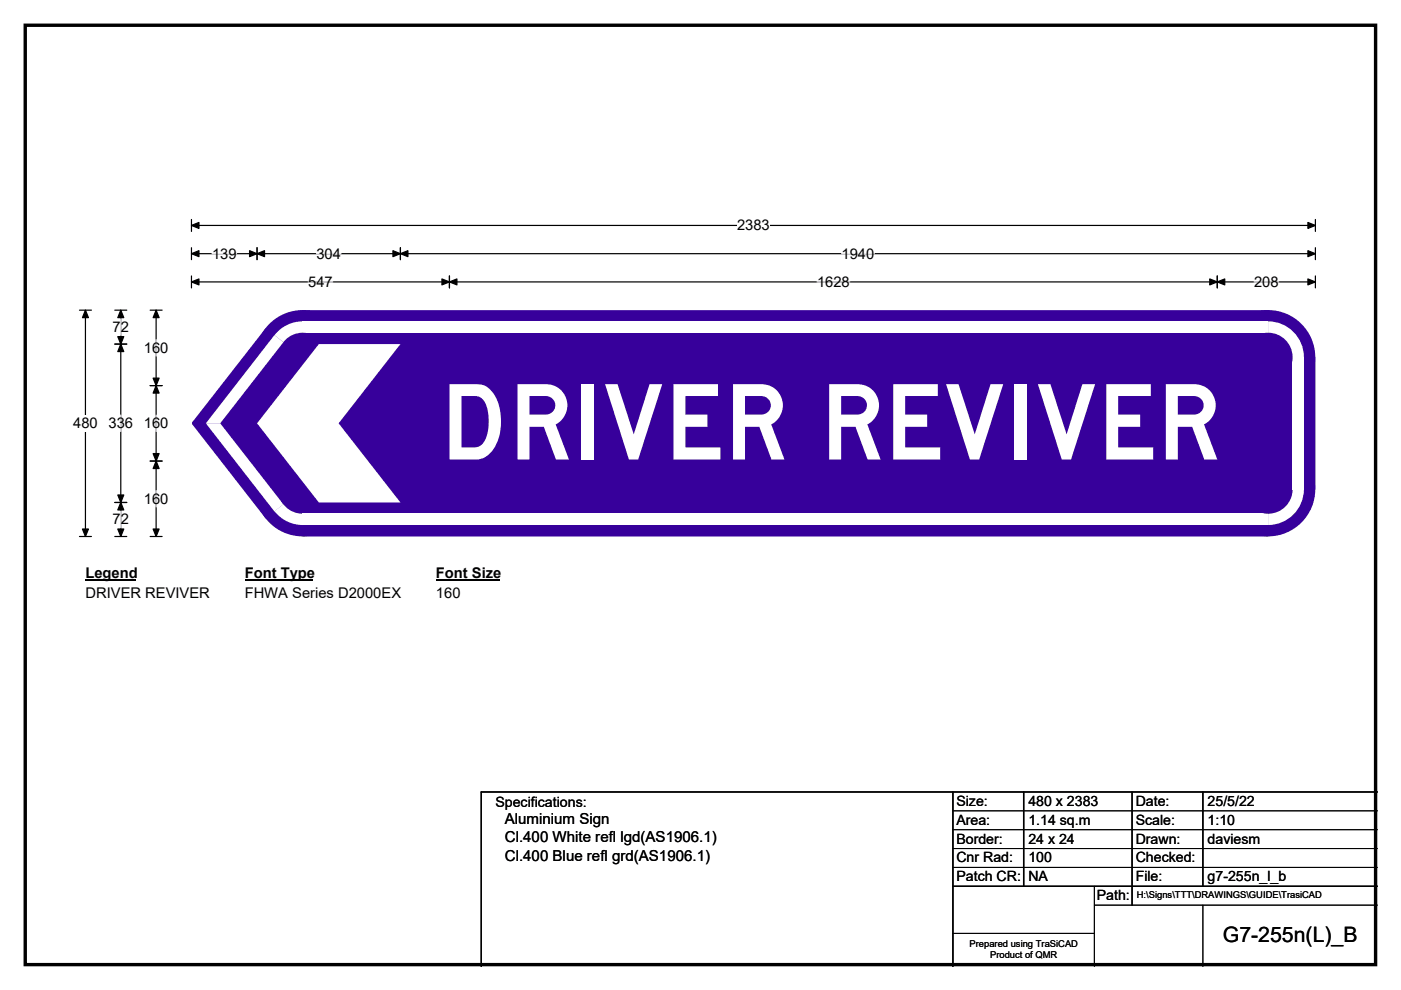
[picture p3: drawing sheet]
<svg xmlns="http://www.w3.org/2000/svg" width="297mm" height="210mm" viewBox="0 0 297 210" stroke-linecap="round" stroke-linejoin="round" font-family="sans-serif">
<path d="M5.4 5.4h286.3v199.2h-286.3z" fill="none" stroke="#000" stroke-width=".72"/>
<path d="M40.6 47.8h238.3M40.6 46.5v2.6M278.9 46.5v2.6" fill="none" stroke="#000" stroke-width=".25"/>
<path d="M40.6 47.8l1.6-.6v1.3zM277.3 47.2l1.6 .6-1.6 .7z" fill="#000" stroke="#000" stroke-width=".25"/>
<path d="M156.3 46.1h6.9v3.5h-6.9z" fill="#fff"/>
<g fill="none" stroke="#000" stroke-width=".25">
<path d="M40.6 53.8h238.3M40.6 52.5v2.6M40.6 58.5v2.6M40.6 59.8h238.3M54.5 52.5v2.6M84.9 52.5v2.6M95.3 58.5v2.6M258.1 58.5v2.6M278.9 58.5v2.6M278.9 52.5v2.6M16.8 65.8h2.6M18.1 65.8v48"/>
<path d="M16.8 113.8h2.6"/>
</g>
<g fill="#000" stroke="#000" stroke-width=".25">
<path d="M40.6 53.8l1.6-.6v1.2zM40.6 59.8l1.6-.6v1.2zM54.5 53.8l1.6-.6v1.2zM52.9 53.2l1.6 .6-1.6 .6zM83.3 53.2l1.6 .6-1.6 .6zM84.9 53.8l1.6-.6v1.2zM95.3 59.8l1.6-.6v1.2zM93.7 59.2l1.6 .6-1.6 .6zM256.5 59.2l1.6 .6-1.6 .6zM258.1 59.8l1.6-.6v1.2zM277.3 53.2l1.6 .6-1.6 .6zM277.3 59.2l1.6 .6-1.6 .6z"/>
<path d="M18.1 65.8l.7 1.6h-1.3zM17.5 112.2h1.3l-.7 1.6z"/>
</g>
<path d="M45 53.8h5.2M65.3 59.8h5.2M67.1 53.8h5.2M173.2 59.8h7M178.4 53.8h7M265.9 59.8h5.2" fill="none" stroke="#fff" stroke-width=".25"/>
<path d="M15.5 88.1h5.2v3.4h-5.2z" fill="#fff"/>
<path d="M24.3 73h2.6M24.3 65.8h2.6M25.6 65.8v48M31.8 65.8h2.6M33.1 65.8v48M31.8 81.8h2.6M31.8 97.8h2.6M24.3 106.6h2.6M24.3 113.8h2.6M31.8 113.8h2.6" fill="none" stroke="#000" stroke-width=".25"/>
<path d="M25.6 73l.6 1.6h-1.2zM25.6 65.8l.6 1.6h-1.2zM25 71.4h1.2l-.6 1.6zM33.1 65.8l.6 1.6h-1.2zM33.1 81.8l.6 1.6h-1.2zM32.5 96.2h1.2l-.6 1.6zM32.5 80.2h1.2l-.6 1.6zM33.1 97.8l.6 1.6h-1.2zM25 105h1.2l-.6 1.6zM25.6 106.6l.6 1.6h-1.2zM25 112.2h1.2l-.6 1.6zM32.5 112.2h1.2l-.6 1.6z" fill="#000" stroke="#000" stroke-width=".25"/>
<path d="M25.6 67.6v3.5M33.1 72.1v3.4M25.6 88v3.5M33.1 88.1v3.4M25.6 108.4v3.5M33.1 104.1v3.4" fill="none" stroke="#fff" stroke-width=".25"/>
<path d="M18.1 119.8h10.8v3.5h-10.8z" fill="#fff"/>
<path d="M18.1 123.1h10.8" fill="none" stroke="#000" stroke-width=".32"/>
<path d="M51.9 119.8h14.4v3.5h-14.4z" fill="#fff"/>
<path d="M51.9 123.1h14.4" fill="none" stroke="#000" stroke-width=".32"/>
<path d="M92.4 119.8h13.5v3.5h-13.5z" fill="#fff"/>
<path d="M92.4 123.1h13.5" fill="none" stroke="#000" stroke-width=".32"/>
<g fill="#fff">
<path d="M18.1 124h26.3v3.5h-26.3z"/>
<path d="M51.9 124h33v3.5h-33z"/>
<path d="M92.4 124h5.2v3.5h-5.2z"/>
</g>
<g fill="#37009b">
<path d="M56.3 69.6l7.9-3.8h204.7l10 10v28l-10 10h-204.7l-7.9-3.9-15.5-19.8v-.6z" fill-rule="evenodd"/>
<circle cx="64.2" cy="75.8" r="10"/>
<circle cx="41.2" cy="89.8" r=".5"/>
<circle cx="64.2" cy="103.8" r="10"/>
<circle cx="268.9" cy="103.8" r="10"/>
<circle cx="268.9" cy="75.8" r="10"/>
</g>
<g fill="#fff">
<path d="M64.2 68.2h204.7v2.4h-204.7z" fill-rule="evenodd"/>
<path d="M58.7 70.5a7.6 7.6 0 0 1 5.5-2.3v7.6l-6-4.7z" fill-rule="evenodd"/>
</g>
<circle cx="64.2" cy="75.8" r="5.2" fill="#37009b"/>
<g fill="#fff">
<path d="M58.2 71.1l1.9 1.5-13.4 17.2h-3.1z"/>
<path d="M43.6 89.8h3.1l13.4 17.2-1.9 1.5z"/>
<path d="M58.2 108.4l6-4.6v7.6a7.6 7.6 0 0 1-6-3z" fill-rule="evenodd"/>
</g>
<circle cx="64.2" cy="103.8" r="5.2" fill="#37009b"/>
<g fill="#fff">
<path d="M64.2 109h204.7v2.4h-204.7z" fill-rule="evenodd"/>
<path d="M268.9 103.8l7.6-.1a7.6 7.6 0 0 1-7.7 7.7z" fill-rule="evenodd"/>
</g>
<circle cx="268.9" cy="103.8" r="5.2" fill="#37009b"/>
<g fill="#fff">
<path d="M274.1 75.8h2.4v28h-2.4z" fill-rule="evenodd"/>
<path d="M268.8 68.2a7.6 7.6 0 0 1 7.7 7.6h-7.6z" fill-rule="evenodd"/>
</g>
<circle cx="268.9" cy="75.8" r="5.2" fill="#37009b"/>
<path d="M67.6 73h17.3l-13.1 16.8 13.1 16.8h-17.3l-13.1-16.8z" fill-rule="evenodd" fill="#fff"/>
<path d="M202 168v37M217 168v20M240 168v24M255 168v20M292 168h-190v37M202 188h90" fill="none" stroke="#000" stroke-width=".3"/>
<path d="M202 172h90M202 176h90M202 180h90M202 184h90M202 198h30M232 192h60M232 188v17M255 192v13" fill="none" stroke="#000" stroke-width=".21"/>
<text font-size="22.2" fill="#fff" x="93.4" y="97.5">DRIVER REVIVER</text>
<text font-size="4.5" x="259.3" y="199.8">G7-255n(L)_B</text>
<g font-size="3.2">
<text x="107" y="178.7">Cl.400 White refl lgd(AS1906.1)</text>
<text x="107" y="174.9">Aluminium Sign</text>
<text x="107" y="182.5">Cl.400 Blue refl grd(AS1906.1)</text>
</g>
<g font-size="3.1">
<text x="156.3" y="48.9">2383</text>
<text x="45" y="54.9">139</text>
<text x="67.1" y="54.9">304</text>
<text x="178.4" y="54.9">1940</text>
<text x="65.3" y="60.9">547</text>
<text x="173.2" y="60.9">1628</text>
<text x="265.9" y="60.9">208</text>
<text x="23.9" y="70.4">72</text>
<text x="30.5" y="74.8">160</text>
<text x="15.5" y="90.8">480</text>
<text x="23" y="90.8">336</text>
<text x="30.5" y="90.8">160</text>
<text x="30.5" y="106.8">160</text>
<text x="23.9" y="111.2">72</text>
<text x="18.1" y="122.6">Legend</text>
<text x="51.9" y="122.6">Font Type</text>
<text x="92.4" y="122.6">Font Size</text>
<text x="18.1" y="126.8">DRIVER REVIVER</text>
<text x="51.9" y="126.8">FHWA Series D2000EX</text>
<text x="92.4" y="126.8">160</text>
</g>
<g font-size="3">
<text x="105" y="171.2">Specifications:</text>
<text x="202.8" y="170.9">Size:</text>
<text x="218" y="170.9">480 x 2383</text>
<text x="240.8" y="170.9">Date:</text>
<text x="256" y="170.9">25/5/22</text>
<text x="202.8" y="174.9">Area:</text>
<text x="202.8" y="178.9">Border:</text>
<text x="218" y="174.9">1.14 sq.m</text>
<text x="218" y="178.9">24 x 24</text>
<text x="240.8" y="174.9">Scale:</text>
<text x="240.8" y="178.9">Drawn:</text>
<text x="256" y="174.9">1:10</text>
<text x="256" y="178.9">daviesm</text>
<text x="202.8" y="182.9">Cnr Rad:</text>
<text x="218" y="182.9">100</text>
<text x="240.8" y="182.9">Checked:</text>
<text x="202.8" y="186.9">Patch CR:</text>
<text x="218" y="186.9">NA</text>
<text x="232.5" y="190.9">Path:</text>
<text x="240.8" y="186.9">File:</text>
<text x="256" y="186.9">g7-255n_l_b</text>
</g>
<g font-size="2">
<text x="241" y="190.5">H:\Signs\TTT\DRAWINGS\GUIDE\TrasiCAD</text>
<text x="205.6" y="200.8">Prepared using TraSiCAD</text>
<text x="209.9" y="203.2">Product of QMR</text>
</g>
</svg>
